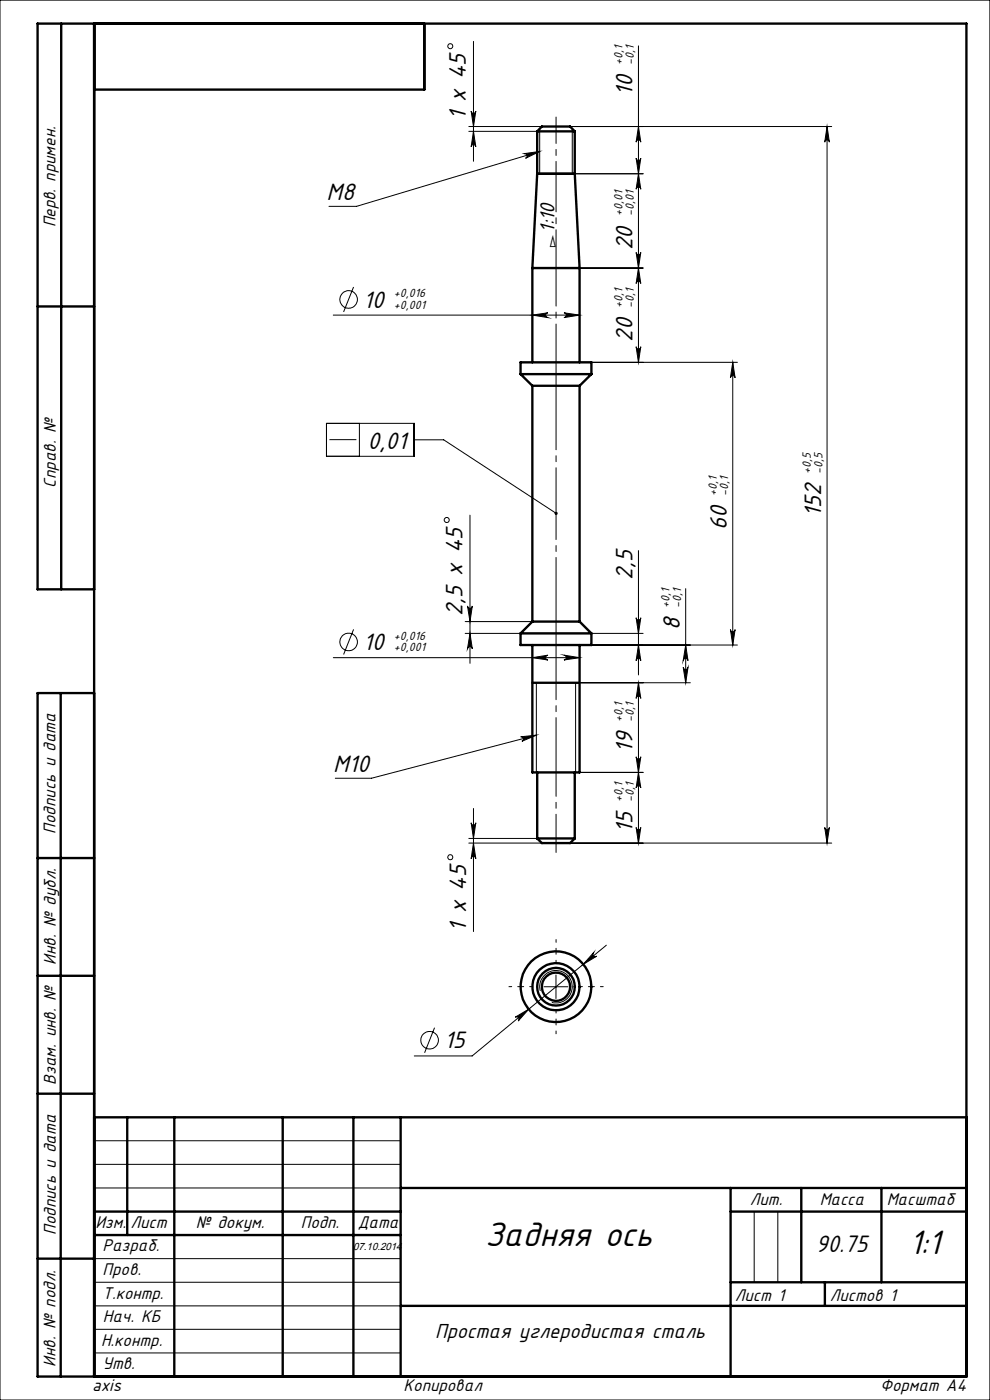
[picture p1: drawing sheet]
<svg xmlns="http://www.w3.org/2000/svg" width="210mm" height="297mm" viewBox="0 0 210 297" stroke-linecap="round" stroke-linejoin="round" font-family="sans-serif">
<g fill="none" stroke="#000" stroke-width=".21">
<path d="M0 0h210v297h-210zM100.4 8.8v25.4M135.4 9.7v67.2M99.4 26.8h15.5M99.4 27.9h14.5M99.9 23.6a.49 .49 0 0 0 .5 .4 .49 .49 0 0 0 .5-.4l-.5 3.2zM100.4 27.9l.5 3.2a.49 .49 0 0 0-.5-.4 .49 .49 0 0 0-.5 .4zM111.2 32.6l3.3-.5-3 1.5a.52 .52 0 0 0 .3-.6 .52 .52 0 0 0-.6-.4zM114.5 27.3v9.6M114.5 32.1l-38.9 11.7h-5.8M120.9 26.8h55.5M121.4 27.3v9.6h15"/>
<path d="M134.9 33.5a.49 .49 0 0 0 .5 .5 .49 .49 0 0 0 .5-.5l-.5 3.4zM135.4 26.8l.5 3.4a.49 .49 0 0 0-.5-.5 .49 .49 0 0 0-.5 .5zM135.4 36.9l.5 3.2a.49 .49 0 0 0-.5-.4 .49 .49 0 0 0-.5 .4zM175.4 26.8l.5 3.4a.49 .49 0 0 0-.5-.5 .49 .49 0 0 0-.5 .5zM175.4 26.8v152.1M122.9 56.9h13.5M134.9 53.5a.49 .49 0 0 0 .5 .5 .49 .49 0 0 0 .5-.5l-.5 3.4zM135.4 56.9l.5 3.2a.49 .49 0 0 0-.5-.4 .49 .49 0 0 0-.5 .4zM70.7 66.8h52.2M75 60.9l-2.1 5.3M112.9 66.8l3.3-.4a.51 .51 0 0 0-.5 .5 .51 .51 0 0 0 .5 .5zM119.6 66.4l3.3 .4-3.3 .6a.51 .51 0 0 0 .5-.5 .51 .51 0 0 0-.5-.5z"/>
<path d="M122.9 76.9h33.5M134.9 73.6a.49 .49 0 0 0 .5 .4 .49 .49 0 0 0 .5-.4l-.5 3.3zM155.4 76.9l.5 3.2a.49 .49 0 0 0-.5-.4 .49 .49 0 0 0-.5 .4zM155.4 76.9v59.9M69.3 89.8h18.5v7h-18.5zM69.9 93.3h5.7M76.2 89.8v7M87.8 93.3h6.3l23.9 15.6M99.7 109.3v31.4M135.4 116.8v26.4M70.7 139.5h52.2M75 133.5l-2.1 5.3"/>
<path d="M98.7 134.4h37.7M98.7 131.9h14.2M99.2 128.5a.51 .51 0 0 0 .5 .6 .51 .51 0 0 0 .5-.6l-.5 3.4zM99.7 134.4l.5 3.3a.51 .51 0 0 0-.5-.5 .51 .51 0 0 0-.5 .5zM110.4 136.8h46M112.9 139.5l3.3-.5a.51 .51 0 0 0-.5 .5 .51 .51 0 0 0 .5 .5zM119.6 139l3.3 .5-3.3 .5a.51 .51 0 0 0 .5-.5 .51 .51 0 0 0-.5-.5zM134.9 131.1a.49 .49 0 0 0 .5 .4 .49 .49 0 0 0 .5-.4l-.5 3.3zM135.4 136.8l.5 3.4a.49 .49 0 0 0-.5-.5 .49 .49 0 0 0-.5 .5zM145.5 136.8l.4 3.4a.51 .51 0 0 0-.5-.5 .51 .51 0 0 0-.5 .5zM145.5 124.9v19.9M154.9 133.6a.49 .49 0 0 0 .5 .4 .49 .49 0 0 0 .5-.4l-.5 3.2z"/>
<path d="M110.5 156.3l3.3-.3-3.1 1.3a.49 .49 0 0 0 .3-.6 .49 .49 0 0 0-.5-.4zM113.8 144.8v19.1M113.8 156l-35 9.1h-7.7M135.4 144.8l.5 3.4a.49 .49 0 0 0-.5-.5 .49 .49 0 0 0-.5 .5zM135.4 144.8v34.1M144.9 141.6a.51 .51 0 0 0 .5 .4 .51 .51 0 0 0 .5-.4l-.4 3.2zM146.4 144.8h-24.3v19.1h14.3M99.4 178.9h15.5M99.4 177.9h14.5M99.9 174.6a.49 .49 0 0 0 .5 .4 .49 .49 0 0 0 .5-.4l-.5 3.3zM100.4 178.9l.5 3.3a.49 .49 0 0 0-.5-.5 .49 .49 0 0 0-.5 .5zM100.4 171.5v26.1"/>
<path d="M120.9 178.9h55.5M134.9 175.5a.49 .49 0 0 0 .5 .5 .49 .49 0 0 0 .5-.5l-.5 3.4zM134.9 160.5a.49 .49 0 0 0 .5 .5 .49 .49 0 0 0 .5-.5l-.5 3.4zM135.4 163.9l.5 3.2a.49 .49 0 0 0-.5-.4 .49 .49 0 0 0-.5 .4zM174.9 175.5a.49 .49 0 0 0 .5 .5 .49 .49 0 0 0 .5-.5l-.5 3.4zM92.2 218l-2.1 5.3M109.3 215.8l2.8-1.7-2.2 2.5a.52 .52 0 0 0 .1-.7 .52 .52 0 0 0-.7-.1zM114.6 210.2a3.4 3.4 0 0 1 3-4.3 3.4 3.4 0 0 1 3.8 3.7 3.4 3.4 0 0 1-4.3 3.1M115.4 209.3h5M117.9 206.8v5M125.9 202.1a.5 .5 0 0 0 0 .7 .5 .5 0 0 0 .7 0l-2.9 1.8zM128.6 200.5l-28.4 23.5h-12.3"/>
<path d="M20 252h65M20 247h65M20 242h65M160 257v15M165 257v15M20 277h65M20 272h65M20 267h65M20 287h65M20 282h65"/>
<circle cx="95.5" cy="9.8" r=".52"/>
<circle cx="73.9" cy="63.5" r="1.87"/>
<circle cx="94.8" cy="110.3" r=".54"/>
<circle cx="74" cy="136.2" r="1.86"/>
<circle cx="95.5" cy="181.8" r=".52"/>
<circle cx="91.1" cy="220.7" r="1.86"/>
</g>
<g fill="none" stroke="#000" stroke-width=".5">
<path d="M13 5v120M20 5v287M90 5v14h-70M113.9 36.9h8M113.9 27.9h8M113.9 27.9l1-1.1h6l1 1.1M113.9 36.9l-1 20M113.9 27.9v9M121.9 36.9l1 20M121.9 27.9v9M112.9 56.9h10M112.9 56.9v20"/>
<path d="M122.9 56.9v20M8 65h12M110.4 79.4h15M110.4 79.4v-2.5h15v2.5M110.4 79.4l2.5 2.4M125.4 79.4l-2.5 2.4M112.9 81.8h10M112.9 81.8v50.1M122.9 81.8v50.1M20 125h-12v-120h197v287h-197v-145h12M110.4 134.4h15M110.4 134.4v2.4h15v-2.4"/>
<path d="M112.9 131.9h10M112.9 136.8v27.1h10v-27.1M112.9 131.9l-2.5 2.5M122.9 131.9l2.5 2.5M12.9 147v145M112.9 144.8h10M113.9 177.9h8M113.9 177.9l1 1h6l1-1M113.9 163.9v14M121.9 163.9v14M8 182h12M8 207h12"/>
<path d="M8 232h12M20 237h185M27 237v25M37 237v55M60 237v55M75 237v55M85 237v55M20 257h65M85 252h120M155 257h50M155 252v40M170 252v20"/>
<path d="M187 252v20M8 267h12M20 262h65M85 277h120M155 272h50M175 272v5"/>
<circle cx="117.9" cy="209.3" r="4"/>
<circle cx="117.9" cy="209.3" r="5"/>
<circle cx="117.9" cy="209.3" r="7.5"/>
<circle cx="117.9" cy="209.3" r="2.99"/>
</g>
<path d="M113 209.3h-5M118 204.3v-5M118 214.3v5M123 209.3h5" fill="none" stroke="#000" stroke-width=".21" stroke-dasharray="15.2 1.3 1.3 1.3" stroke-dashoffset="14.6"/>
<path d="M118 27.8v-3M118 79.3v-2.5M118 79.3v2.5M118 136.8v-2.5M118 134.3v-2.5M118 177.8v3" fill="none" stroke="#000" stroke-width=".21" stroke-dasharray="15.2 1.3 1.3 1.3"/>
<path d="M118 163.8v-27" fill="none" stroke="#000" stroke-width=".21" stroke-dasharray="15.2 1.3 1.3 1.3" stroke-dashoffset="3.6"/>
<path d="M118 131.8v-50" fill="none" stroke="#000" stroke-width=".21" stroke-dasharray="15.2 1.3 1.3 1.3" stroke-dashoffset="1.7"/>
<path d="M118 56.8v20M118 56.8v-20" fill="none" stroke="#000" stroke-width=".21" stroke-dasharray="15.2 1.3 1.3 1.3" stroke-dashoffset="7.1"/>
<path d="M118 177.8v-14" fill="none" stroke="#000" stroke-width=".21" stroke-dasharray="15.2 1.3 1.3 1.3" stroke-dashoffset="10.1"/>
<path d="M118 27.8v9" fill="none" stroke="#000" stroke-width=".21" stroke-dasharray="15.2 1.3 1.3 1.3" stroke-dashoffset="12.6"/>
<g fill="#000">
<path d="M117.7 108.8l.1-.2a.36 .36 0 0 1 .4 .1 .36 .36 0 0 1 .1 .4l-.3-.2 .2 .2a.33 .33 0 0 1-.5 .1 .33 .33 0 0 1 0-.4z"/>
<path d="M135.4 26.8l.5 3.4a.49 .49 0 0 0-.5-.5 .49 .49 0 0 0-.5 .5zM134.9 33.5a.49 .49 0 0 0 .5 .5 .49 .49 0 0 0 .5-.5l-.5 3.4zM134.9 131.1a.49 .49 0 0 0 .5 .4 .49 .49 0 0 0 .5-.4l-.5 3.3zM135.4 136.8l.5 3.4a.49 .49 0 0 0-.5-.5 .49 .49 0 0 0-.5 .5zM99.9 23.6a.49 .49 0 0 0 .5 .4 .49 .49 0 0 0 .5-.4l-.5 3.2zM100.4 27.9l.5 3.2a.49 .49 0 0 0-.5-.4 .49 .49 0 0 0-.5 .4zM175.4 26.8l.5 3.4a.49 .49 0 0 0-.5-.5 .49 .49 0 0 0-.5 .5zM174.9 175.5a.49 .49 0 0 0 .5 .5 .49 .49 0 0 0 .5-.5l-.5 3.4zM135.4 163.9l.5 3.2a.49 .49 0 0 0-.5-.4 .49 .49 0 0 0-.5 .4zM134.9 175.5a.49 .49 0 0 0 .5 .5 .49 .49 0 0 0 .5-.5l-.5 3.4zM99.2 128.5a.51 .51 0 0 0 .5 .6 .51 .51 0 0 0 .5-.6l-.5 3.4zM99.7 134.4l.5 3.3a.51 .51 0 0 0-.5-.5 .51 .51 0 0 0-.5 .5z"/>
<path d="M119.6 66.4l3.3 .4-3.3 .6a.51 .51 0 0 0 .5-.5 .51 .51 0 0 0-.5-.5zM112.9 66.8l3.3-.4a.51 .51 0 0 0-.5 .5 .51 .51 0 0 0 .5 .5zM119.6 139l3.3 .5-3.3 .5a.51 .51 0 0 0 .5-.5 .51 .51 0 0 0-.5-.5zM112.9 139.5l3.3-.5a.51 .51 0 0 0-.5 .5 .51 .51 0 0 0 .5 .5z"/>
<path d="M110.5 156.3l3.3-.3-3.1 1.3a.49 .49 0 0 0 .3-.6 .49 .49 0 0 0-.5-.4zM111.2 32.6l3.3-.5-3 1.5a.52 .52 0 0 0 .3-.6 .52 .52 0 0 0-.6-.4z"/>
<path d="M134.9 160.5a.49 .49 0 0 0 .5 .5 .49 .49 0 0 0 .5-.5l-.5 3.4zM135.4 144.8l.5 3.4a.49 .49 0 0 0-.5-.5 .49 .49 0 0 0-.5 .5zM134.9 53.5a.49 .49 0 0 0 .5 .5 .49 .49 0 0 0 .5-.5l-.5 3.4zM135.4 36.9l.5 3.2a.49 .49 0 0 0-.5-.4 .49 .49 0 0 0-.5 .4zM134.9 73.6a.49 .49 0 0 0 .5 .4 .49 .49 0 0 0 .5-.4l-.5 3.3zM135.4 56.9l.5 3.2a.49 .49 0 0 0-.5-.4 .49 .49 0 0 0-.5 .4zM154.9 133.6a.49 .49 0 0 0 .5 .4 .49 .49 0 0 0 .5-.4l-.5 3.2zM155.4 76.9l.5 3.2a.49 .49 0 0 0-.5-.4 .49 .49 0 0 0-.5 .4zM100.4 178.9l.5 3.3a.49 .49 0 0 0-.5-.5 .49 .49 0 0 0-.5 .5zM99.9 174.6a.49 .49 0 0 0 .5 .4 .49 .49 0 0 0 .5-.4l-.5 3.3zM144.9 141.6a.51 .51 0 0 0 .5 .4 .51 .51 0 0 0 .5-.4l-.4 3.2zM145.5 136.8l.4 3.4a.51 .51 0 0 0-.5-.5 .51 .51 0 0 0-.5 .5z"/>
<path d="M125.9 202.1l-2.2 2.5 2.9-1.8a.5 .5 0 0 1-.7 0 .5 .5 0 0 1 0-.7zM109.3 215.8a.52 .52 0 0 1 .7 .1 .52 .52 0 0 1-.1 .7l2.2-2.5z"/>
</g>
<g font-size="8">
<text x="102.9" y="264.3">Задняя ось</text>
<text x="192.8" y="266.1">1:1</text>
</g>
<g font-size="5.6">
<text x="134.2" y="20.3" transform="rotate(-90 134.2 20.3)">10</text>
<text x="98.8" y="25.6" transform="rotate(-90 98.8 25.6)">1 х 45</text>
<text x="69.3" y="42.5">М8</text>
<text x="134.2" y="53.1" transform="rotate(-90 134.2 53.1)">20</text>
<text x="77" y="65.2">10</text>
<text x="134.2" y="72.5" transform="rotate(-90 134.2 72.5)">20</text>
<text x="78" y="95.4">0,01</text>
<text x="154.2" y="112.5" transform="rotate(-90 154.2 112.5)">60</text>
<text x="174.2" y="109.6" transform="rotate(-90 174.2 109.6)">152</text>
<text x="134.2" y="123.1" transform="rotate(-90 134.2 123.1)">2,5</text>
<text x="98.1" y="130.6" transform="rotate(-90 98.1 130.6)">2,5 x 45</text>
<text x="77" y="137.9">10</text>
<text x="144.2" y="133.7" transform="rotate(-90 144.2 133.7)">8</text>
<text x="134.2" y="159.6" transform="rotate(-90 134.2 159.6)">19</text>
<text x="70.7" y="163.8">М10</text>
<text x="134.2" y="176.6" transform="rotate(-90 134.2 176.6)">15</text>
<text x="98.8" y="197.6" transform="rotate(-90 98.8 197.6)">1 x 45</text>
<text x="94.2" y="222.4">15</text>
<text x="173.1" y="265.7">90.75</text>
</g>
<g font-size="4.8">
<text x="117.7" y="49.3" transform="rotate(-90 117.7 49.3)">1:10</text>
<text x="92.3" y="283.9">Простая углеродистая сталь</text>
</g>
<g font-size="4">
<text x="11.8" y="48.3" transform="rotate(-90 11.8 48.3)">Перв. примен.</text>
<text x="11.9" y="103.4" transform="rotate(-90 11.9 103.4)">Справ. №</text>
<text x="11.7" y="176.8" transform="rotate(-90 11.7 176.8)">Подпись и дата</text>
<text x="11.8" y="204.7" transform="rotate(-90 11.8 204.7)">Инв. № дубл.</text>
<text x="11.9" y="230.1" transform="rotate(-90 11.9 230.1)">Взам. инв. №</text>
<text x="159.1" y="255.6">Лит.</text>
<text x="173.9" y="255.6">Масса</text>
<text x="188.1" y="255.6">Масштаб</text>
<text x="11.8" y="262" transform="rotate(-90 11.8 262)">Подпись и дата</text>
<text x="20.2" y="260.4">Изм.</text>
<text x="27.7" y="260.5">Лист</text>
<text x="41.5" y="260.5">№ докум.</text>
<text x="63.8" y="260.5">Подп.</text>
<text x="75.9" y="260.5">Дата</text>
<text x="21.7" y="265.5">Разраб.</text>
<text x="21.8" y="270.5">Пров.</text>
<text x="21.8" y="275.5">Т.контр.</text>
<text x="155.9" y="275.9">Лист 1</text>
<text x="176" y="276">Листов 1</text>
<text x="21.8" y="280.4">Нач. КБ</text>
<text x="21.4" y="285.6">Н.контр.</text>
<text x="11.8" y="289.9" transform="rotate(-90 11.8 289.9)">Инв. № подл.</text>
<text x="21.8" y="290.4">Утв.</text>
<text x="19.6" y="295.1">axis</text>
<text x="85.6" y="295.2">Копировал</text>
<text x="186.7" y="295.2">Формат А4</text>
</g>
<text font-size="3.8" x="118.4" y="52.7" transform="rotate(-90 118.4 52.7)">▻</text>
<g font-size="2.8">
<text x="132" y="13.8" transform="rotate(-90 132 13.8)">+0,1</text>
<text x="134.5" y="13.8" transform="rotate(-90 134.5 13.8)">-0,1</text>
<text x="132" y="45.9" transform="rotate(-90 132 45.9)">+0,01</text>
<text x="134.5" y="45.9" transform="rotate(-90 134.5 45.9)">-0,01</text>
<text x="83.6" y="63.1">+0,016</text>
<text x="83.6" y="65.5">+0,001</text>
<text x="132" y="65.3" transform="rotate(-90 132 65.3)">+0,1</text>
<text x="134.5" y="65.3" transform="rotate(-90 134.5 65.3)">-0,1</text>
<text x="172" y="100.5" transform="rotate(-90 172 100.5)">+0,5</text>
<text x="174.5" y="100.5" transform="rotate(-90 174.5 100.5)">-0,5</text>
<text x="152" y="105.3" transform="rotate(-90 152 105.3)">+0,1</text>
<text x="154.5" y="105.3" transform="rotate(-90 154.5 105.3)">-0,1</text>
<text x="142" y="129" transform="rotate(-90 142 129)">+0,1</text>
<text x="144.5" y="129" transform="rotate(-90 144.5 129)">-0,1</text>
<text x="83.6" y="135.7">+0,016</text>
<text x="83.6" y="138.2">+0,001</text>
<text x="132" y="153.1" transform="rotate(-90 132 153.1)">+0,1</text>
<text x="134.5" y="153.1" transform="rotate(-90 134.5 153.1)">-0,1</text>
<text x="132" y="170.1" transform="rotate(-90 132 170.1)">+0,1</text>
<text x="134.5" y="170.1" transform="rotate(-90 134.5 170.1)">-0,1</text>
</g>
<text font-size="2.2" x="74.9" y="265.1">07.10.2014</text>
</svg>
